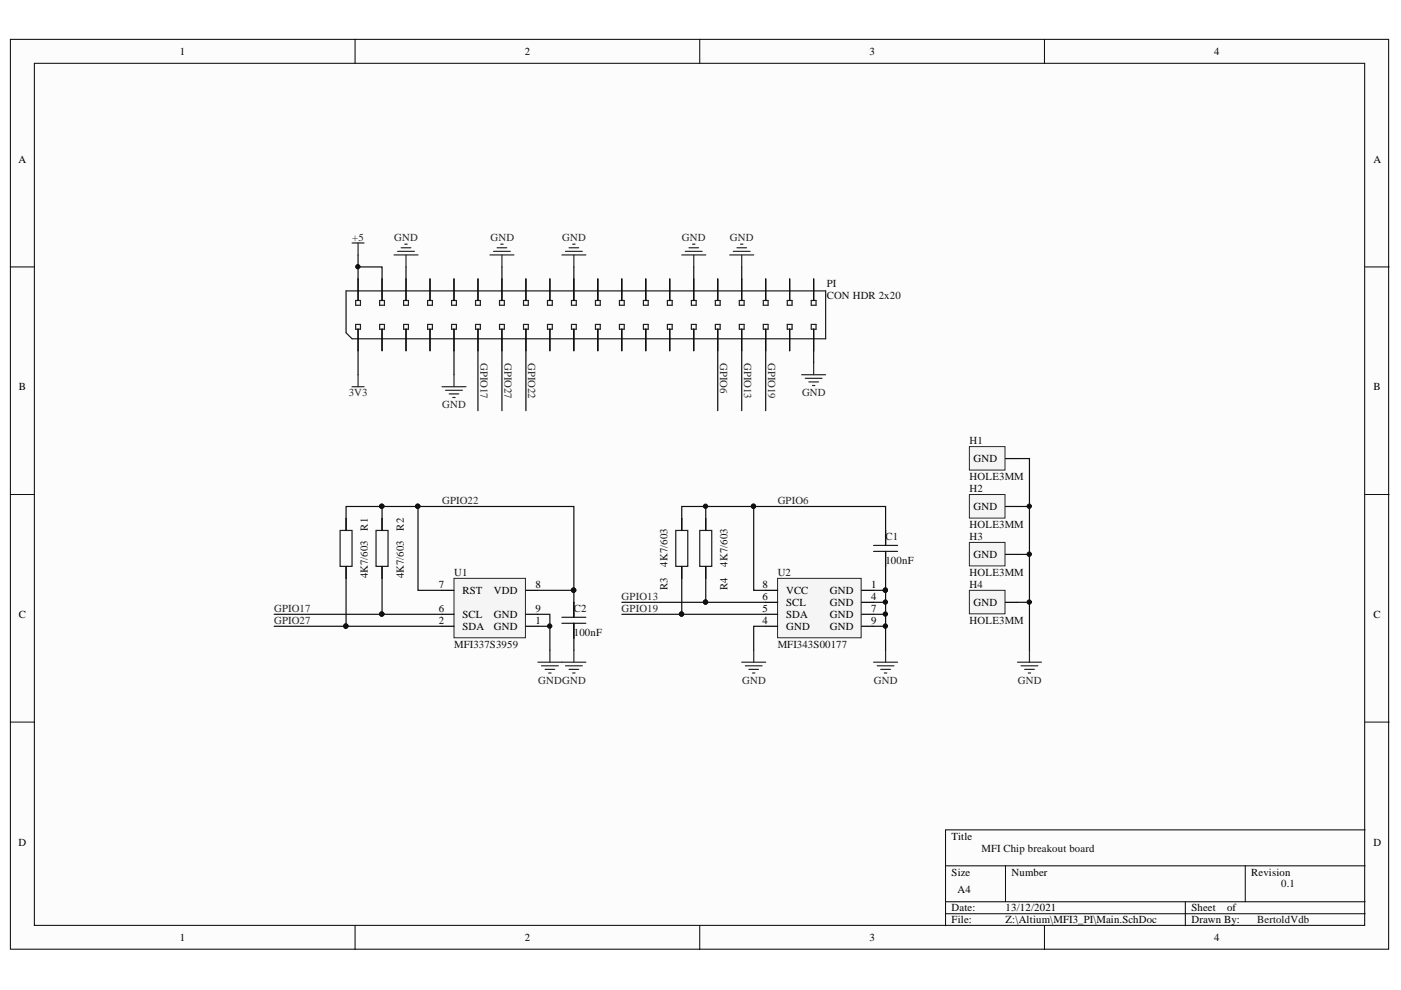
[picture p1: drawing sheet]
<svg xmlns="http://www.w3.org/2000/svg" width="297mm" height="210mm" viewBox="0 0 297 210" stroke-linecap="round" stroke-linejoin="round" font-family="sans-serif">
<g fill="#fcfcfc" stroke="#000" stroke-width=".21">
<path d="M2.2 8.3h292.2v193h-292.2z"/>
<path d="M7.3 13.4h282v182.8h-282z"/>
</g>
<g fill="none" stroke="#000" stroke-width=".21">
<path d="M75.3 8.3v5.1M148.4 8.3v5.1M221.4 8.3v5.1M2.2 56.6h5.1M289.4 56.6h5.1M2.2 104.8h5.1M289.4 104.8h5.1M2.2 153.1h5.1M289.4 153.1h5.1M289.4 176h-88.9v20.3M75.3 196.3v5.1M148.4 196.3v5.1"/>
<path d="M200.5 183.6h88.9M200.5 191.2h88.9M200.5 193.7h88.9M213.2 183.6v7.6M221.4 196.3v5.1M251.3 191.2v5.1M264 183.6v7.6"/>
</g>
<g fill="none" stroke="#1c1c1c" stroke-width=".25">
<path d="M96.3 59.1v4.6M101.3 59.1v4.6M106.4 59.1v4.6M111.5 59.1v4.6M116.6 59.1v4.6M121.7 59.1v4.6M126.8 59.1v4.6M131.8 59.1v4.6M136.9 59.1v4.6M142 59.1v4.6M147.1 59.1v4.6M152.2 59.1v4.6"/>
<path d="M157.3 59.1v4.6M162.3 59.1v4.6M167.4 59.1v4.6M172.5 59.1v4.6M73.4 70.6v-8.9h101.7v10.1h-100.5M75.4 63.7v1h1v-1M80.5 63.7v1h1v-1M85.6 63.7v1h1v-1M90.7 63.7v1h1v-1M95.7 63.7h1.1v1h-1.1zM100.8 63.7h1v1h-1zM105.9 63.7h1v1h-1z"/>
<path d="M111 63.7h1v1h-1zM116.1 63.7h1v1h-1zM121.2 63.7h1v1h-1zM126.2 63.7h1.1v1h-1.1zM131.3 63.7h1v1h-1zM136.4 63.7h1v1h-1zM141.5 63.7h1v1h-1zM146.6 63.7h1v1h-1zM151.7 63.7h1v1h-1zM156.8 63.7h1v1h-1zM161.8 63.7h1.1v1h-1.1zM166.9 63.7h1v1h-1z"/>
<path d="M172 63.7h1v1h-1z"/>
</g>
<g fill="none" stroke="#000" stroke-width=".25">
<path d="M96.3 59.1v4.6M101.3 59.1v4.6M106.4 59.1v4.6M111.5 59.1v4.6M116.6 59.1v4.6M121.7 59.1v4.6M126.8 59.1v4.6M131.8 59.1v4.6M136.9 59.1v4.6M142 59.1v4.6M147.1 59.1v4.6M152.2 59.1v4.6"/>
<path d="M157.3 59.1v4.6M162.3 59.1v4.6M167.4 59.1v4.6M172.5 59.1v4.6"/>
</g>
<g fill="none" stroke="#262626" stroke-width=".25">
<path d="M74.6 51.5h2.6M75.9 51.5v2.6M83.5 54.1h5.1M84.3 53.3h3.6M85.1 52.5h2M85.8 51.8h.5M86.1 54.1v2.5M103.9 54.1h5.1M104.6 53.3h3.6M105.4 52.5h2M106.2 51.8h.5M106.4 54.1v2.5"/>
<path d="M119.1 54.1h5.1M119.9 53.3h3.6M120.7 52.5h2M121.4 51.8h.5M121.7 54.1v2.5M144.5 54.1h5.1M145.3 53.3h3.6M146.1 52.5h2M146.8 51.8h.5M147.1 54.1v2.5M154.7 54.1h5.1M155.5 53.3h3.5"/>
<path d="M156.2 52.5h2.1M157 51.8h.5M157.3 54.1v2.5M75.9 79.5v2.5M96.3 79.5v2.5M170 79.5h5.1M172.5 76.9v2.6M74.6 82h2.6M93.7 82h5.1M94.5 82.8h3.5M95.2 83.5h2.1M96 84.3h.5"/>
<path d="M170.7 80.2h3.6M171.5 81h2M172.3 81.7h.5M121.7 137.9v2.5M119.1 140.4h5.1M119.9 141.2h3.6M120.7 141.9h2M121.4 142.7h.5"/>
</g>
<path d="M75.9 56.6h5.1v2.5M75.9 54.1v5M86.1 56.6v2.5M106.4 56.6v2.5M121.7 56.6v2.5M147.1 56.6v2.5M157.3 56.6v2.5M75.9 74.4v5.1M96.3 74.4v5.1M172.5 74.4v2.5" fill="none" stroke="#0e0e0e" stroke-width=".25"/>
<circle cx="75.9" cy="56.5" r=".46" fill="#0e0e0e" stroke="#0e0e0e" stroke-width=".21"/>
<path d="M96.3 122.6h15.1v12.6h-15.1z" fill="#f5f5f5" stroke="#262626" stroke-width=".21"/>
<path d="M73.4 109.9v2.6M81 109.9v2.6M73.4 120.1v2.5M81 120.1v2.5M93.7 125.2h2.6M93.7 130.2h2.6M93.7 132.8h2.6M111.5 125.2h2.5M111.5 130.2h2.5M111.5 132.8h2.5M121.7 127.7v3.2M121.7 132.1v3.2" fill="none" stroke="#000" stroke-width=".25"/>
<path d="M116.6 137.9v2.5M114 140.4h5.1M114.8 141.2h3.6M115.6 141.9h2M116.3 142.7h.5" fill="none" stroke="#262626" stroke-width=".25"/>
<g fill="none" stroke="#0e0e0e" stroke-width=".25">
<path d="M101.3 74.4v12.7M106.4 74.4v12.7M111.5 74.4v12.7M73.4 109.9v-2.5h7.6v2.5M81 107.4h7.6M58.1 132.8h15.3M58.1 130.2h22.9M73.4 122.6v10.2h20.3M81 122.6v7.6h12.7M93.7 125.2h-5.1v-17.8h33.1v17.8h-7.7M114 130.2h2.6v7.7M114 132.8h2.6"/>
<path d="M121.7 125.2v2.5M121.7 135.3v2.6"/>
</g>
<g fill="#0e0e0e" stroke="#0e0e0e" stroke-width=".21">
<circle cx="116.5" cy="132.7" r=".46"/>
<circle cx="80.9" cy="107.3" r=".46"/>
<circle cx="88.6" cy="107.3" r=".46"/>
<circle cx="121.6" cy="125.1" r=".47"/>
<circle cx="80.9" cy="130.2" r=".46"/>
<circle cx="73.3" cy="132.7" r=".46"/>
</g>
<path d="M72.1 112.5h2.5v7.6h-2.5zM73.4 109.9v2.6M79.7 112.5h2.6v7.6h-2.6zM81 109.9v2.6M73.4 120.1v2.5M81 120.1v2.5M119.1 130.9h5.1M119.1 132.1h5.1M121.7 127.7v3.2M121.7 132.1v3.2" fill="none" stroke="#1c1c1c" stroke-width=".25"/>
<path d="M164.9 122.6h17.7v12.6h-17.7z" fill="#f5f5f5" stroke="#262626" stroke-width=".21"/>
<g fill="none" stroke="#000" stroke-width=".25">
<path d="M144.5 109.9v2.6M149.6 109.9v2.6M187.8 112.5v3.1M187.8 116.9v3.2M144.5 120.1v2.5M149.6 120.1v2.5M162.3 125.2h2.6M162.3 127.7h2.6M162.3 130.2h2.6M162.3 132.8h2.6M182.7 125.2h2.5M182.7 127.7h2.5"/>
<path d="M182.7 130.2h2.5M182.7 132.8h2.5"/>
</g>
<path d="M159.8 137.9v2.5M187.8 137.9v2.5M157.3 140.4h5M158 141.2h3.6M158.8 141.9h2M159.5 142.7h.6M185.2 140.4h5.1M186 141.2h3.5M186.7 141.9h2.1M187.5 142.7h.5" fill="none" stroke="#262626" stroke-width=".25"/>
<g fill="none" stroke="#0e0e0e" stroke-width=".25">
<path d="M157.3 74.4v12.7M162.3 74.4v12.7M144.5 109.9v-2.5h15.3v17.8h2.5M149.6 107.4v2.5M159.8 107.4h28v5.1M131.8 127.7h17.8M131.8 130.2h12.7M144.5 122.6v7.6h17.8M149.6 122.6v5.1h12.7M162.3 132.8h-2.5v5.1M185.2 125.2h2.6v12.7M185.2 127.7h2.6"/>
<path d="M185.2 130.2h2.6M185.2 132.8h2.6M187.8 120.1v5.1"/>
</g>
<g fill="#0e0e0e" stroke="#0e0e0e" stroke-width=".21">
<circle cx="187.7" cy="127.7" r=".46"/>
<circle cx="187.7" cy="130.2" r=".46"/>
<circle cx="187.7" cy="132.7" r=".46"/>
<circle cx="187.7" cy="125.1" r=".46"/>
<circle cx="149.6" cy="127.7" r=".46"/>
<circle cx="144.5" cy="130.2" r=".46"/>
<circle cx="159.7" cy="107.3" r=".46"/>
<circle cx="149.6" cy="107.3" r=".46"/>
</g>
<path d="M143.3 112.5h2.5v7.6h-2.5zM144.5 109.9v2.6M148.4 112.5h2.5v7.6h-2.5zM149.6 109.9v2.6M185.2 115.6h5.1M185.2 116.9h5.1M187.8 112.5v3.1M187.8 116.9v3.2M144.5 120.1v2.5M149.6 120.1v2.5" fill="none" stroke="#1c1c1c" stroke-width=".25"/>
<path d="M205.5 94.7h7.6v5h-7.6z" fill="#f5f5f5" stroke="#262626" stroke-width=".21"/>
<path d="M213.2 97.2h2.5" fill="none" stroke="#000" stroke-width=".25"/>
<path d="M205.5 104.8h7.6v5.1h-7.6z" fill="#f5f5f5" stroke="#262626" stroke-width=".21"/>
<path d="M213.2 107.4h2.5" fill="none" stroke="#000" stroke-width=".25"/>
<path d="M205.5 115h7.6v5h-7.6z" fill="#f5f5f5" stroke="#262626" stroke-width=".21"/>
<path d="M213.2 117.5h2.5" fill="none" stroke="#000" stroke-width=".25"/>
<path d="M205.5 125.2h7.6v4.9h-7.6z" fill="#f5f5f5" stroke="#262626" stroke-width=".21"/>
<path d="M213.2 127.7h2.5" fill="none" stroke="#000" stroke-width=".25"/>
<path d="M218.3 137.9v2.5M215.7 140.4h5.1M216.5 141.2h3.5M217.2 141.9h2.1M218 142.7h.5" fill="none" stroke="#262626" stroke-width=".25"/>
<path d="M152.2 74.4v12.7M215.7 97.2h2.6v40.7M215.7 117.5h2.6M215.7 107.4h2.6M215.7 127.7h2.6" fill="none" stroke="#0e0e0e" stroke-width=".25"/>
<g fill="#0e0e0e" stroke="#0e0e0e" stroke-width=".21">
<circle cx="218.2" cy="127.7" r=".46"/>
<circle cx="218.2" cy="117.5" r=".46"/>
<circle cx="218.2" cy="107.3" r=".46"/>
</g>
<g font-size="5.6">
<text x="75.1" y="62.5">PIPI02</text>
<text x="80.1" y="62.5">PIPI04</text>
<text x="85" y="62.5">PIPI06</text>
<text x="90.3" y="62.5">PIPI08</text>
<text x="75.1" y="73.1">PIPI01</text>
<text x="80.1" y="73.1">PIPI03</text>
<text x="85" y="73.1">PIPI05</text>
<text x="90.3" y="73.1">PIPI07</text>
<text x="95.2" y="73.1">PIPI09</text>
<text x="100.5" y="73.1">PIPI011</text>
<text x="105.5" y="73.1">PIPI013</text>
<text x="110.8" y="73.1">PIPI015</text>
<text x="115.7" y="73.1">PIPI017</text>
<text x="120.6" y="73.1">PIPI019</text>
<text x="125.9" y="73.1">PIPI021</text>
<text x="130.9" y="73.1">PIPI023</text>
<text x="136.2" y="73.1">PIPI025</text>
<text x="141.1" y="73.1">PIPI027</text>
<text x="146" y="73.1">PIPI029</text>
<text x="151.3" y="73.1">PIPI031</text>
<text x="156.3" y="73.1">PIPI033</text>
<text x="161.6" y="73.1">PIPI035</text>
<text x="166.5" y="73.1">PIPI037</text>
<text x="171.8" y="73.1">PIPI039</text>
</g>
<g font-size="2.3">
<text x="38.2" y="11.7">1</text>
<text x="111.2" y="11.7">2</text>
<text x="184.3" y="11.7">3</text>
<text x="257.4" y="11.7">4</text>
<text x="3.9" y="34.5">A</text>
<text x="291.2" y="34.5">A</text>
<text x="4" y="82.8">B</text>
<text x="291.2" y="82.8">B</text>
<text x="206.4" y="98">GND</text>
<text x="206.4" y="108.2">GND</text>
<text x="206.4" y="118.3">GND</text>
<text x="93.1" y="124.7">7</text>
<text x="98.1" y="125.9">RST</text>
<text x="104.7" y="125.9">VDD</text>
<text x="113.5" y="124.7">8</text>
<text x="161.7" y="124.7">8</text>
<text x="166.7" y="125.9">VCC</text>
<text x="176" y="125.9">GND</text>
<text x="184.7" y="124.7">1</text>
<text x="4" y="131">C</text>
<text x="93.1" y="129.8">6</text>
<text x="98.1" y="131">SCL</text>
<text x="104.7" y="131">GND</text>
<text x="113.5" y="129.8">9</text>
<text x="161.7" y="127.2">6</text>
<text x="161.7" y="129.8">5</text>
<text x="166.7" y="128.5">SCL</text>
<text x="166.7" y="131">SDA</text>
<text x="176" y="128.5">GND</text>
<text x="176" y="131">GND</text>
<text x="184.7" y="127.2">4</text>
<text x="184.7" y="129.8">7</text>
<text x="206.4" y="128.5">GND</text>
<text x="291.2" y="131">C</text>
<text x="93.1" y="132.3">2</text>
<text x="98.1" y="133.6">SDA</text>
<text x="104.7" y="133.6">GND</text>
<text x="113.5" y="132.3">1</text>
<text x="161.7" y="132.3">4</text>
<text x="166.7" y="133.6">GND</text>
<text x="176" y="133.6">GND</text>
<text x="184.7" y="132.3">9</text>
<text x="3.9" y="179.3">D</text>
<text x="201.8" y="178">Title</text>
<text x="291.2" y="179.3">D</text>
<text x="201.8" y="185.6">Size</text>
<text x="214.5" y="185.6">Number</text>
<text x="265.3" y="185.6">Revision</text>
<text x="203" y="189.4">A4</text>
<text x="201.8" y="193.2">Date:</text>
<text x="201.8" y="195.8">File:</text>
<text x="213.2" y="193.2">13/12/2021</text>
<text x="213.2" y="195.8">Z:\Altium\MFI3_PI\Main.SchDoc</text>
<text x="252.6" y="193.2">Sheet</text>
<text x="252.6" y="195.8">Drawn By:</text>
<text x="260.2" y="193.2">of</text>
<text x="38.2" y="199.6">1</text>
<text x="111.2" y="199.6">2</text>
<text x="184.3" y="199.6">3</text>
<text x="257.4" y="199.6">4</text>
</g>
<g font-size="2.3" fill="#262626">
<text x="74.7" y="51.1">+5</text>
<text x="83.6" y="51.1">GND</text>
<text x="104" y="51.1">GND</text>
<text x="119.2" y="51.1">GND</text>
<text x="144.6" y="51.1">GND</text>
<text x="154.7" y="51.1">GND</text>
<text x="101.9" y="76.9" transform="rotate(90 101.9 76.9)">GPIO17</text>
<text x="106.9" y="76.9" transform="rotate(90 106.9 76.9)">GPIO27</text>
<text x="112" y="76.9" transform="rotate(90 112 76.9)">GPIO22</text>
<text x="152.7" y="76.9" transform="rotate(90 152.7 76.9)">GPIO6</text>
<text x="157.8" y="76.9" transform="rotate(90 157.8 76.9)">GPIO13</text>
<text x="162.9" y="76.9" transform="rotate(90 162.9 76.9)">GPIO19</text>
<text x="73.9" y="84">3V3</text>
<text x="93.7" y="86.6">GND</text>
<text x="170" y="84">GND</text>
<text x="93.7" y="106.9">GPIO22</text>
<text x="164.9" y="106.9">GPIO6</text>
<text x="58.1" y="129.8">GPIO17</text>
<text x="131.8" y="129.8">GPIO19</text>
<text x="131.8" y="127.2">GPIO13</text>
<text x="58.1" y="132.3">GPIO27</text>
<text x="114.1" y="145">GNDGND</text>
<text x="157.4" y="145">GND</text>
<text x="185.3" y="145">GND</text>
<text x="215.8" y="145">GND</text>
</g>
<g font-size="2.3" fill="#0e0e0e">
<text x="175.3" y="60.9">PI</text>
<text x="175.3" y="63.5">CON HDR 2x20</text>
<text x="205.6" y="94.2">H1</text>
<text x="205.6" y="101.8">HOLE3MM</text>
<text x="205.6" y="104.4">H2</text>
<text x="78" y="112.5" transform="rotate(-90 78 112.5)">R1</text>
<text x="85.6" y="112.5" transform="rotate(-90 85.6 112.5)">R2</text>
<text x="205.6" y="112">HOLE3MM</text>
<text x="187.7" y="114.5">C1</text>
<text x="187.7" y="119.6">100nF</text>
<text x="205.6" y="114.5">H3</text>
<text x="78" y="122.7" transform="rotate(-90 78 122.7)">4K7/603</text>
<text x="85.6" y="122.7" transform="rotate(-90 85.6 122.7)">4K7/603</text>
<text x="96.3" y="122.1">U1</text>
<text x="141.5" y="125.2" transform="rotate(-90 141.5 125.2)">R3</text>
<text x="141.5" y="120.1" transform="rotate(-90 141.5 120.1)">4K7/603</text>
<text x="154.2" y="125.2" transform="rotate(-90 154.2 125.2)">R4</text>
<text x="154.2" y="120.1" transform="rotate(-90 154.2 120.1)">4K7/603</text>
<text x="164.9" y="122.1">U2</text>
<text x="205.6" y="122.1">HOLE3MM</text>
<text x="205.6" y="124.7">H4</text>
<text x="121.7" y="129.8">C2</text>
<text x="96.3" y="137.4">MFI337S3959</text>
<text x="121.7" y="134.8">100nF</text>
<text x="164.9" y="137.4">MFI343S00177</text>
<text x="205.6" y="132.3">HOLE3MM</text>
<text x="208.1" y="180.6">MFI Chip breakout board</text>
<text x="271.6" y="188.2">0.1</text>
<text x="266.6" y="195.8">BertoldVdb</text>
</g>
</svg>
